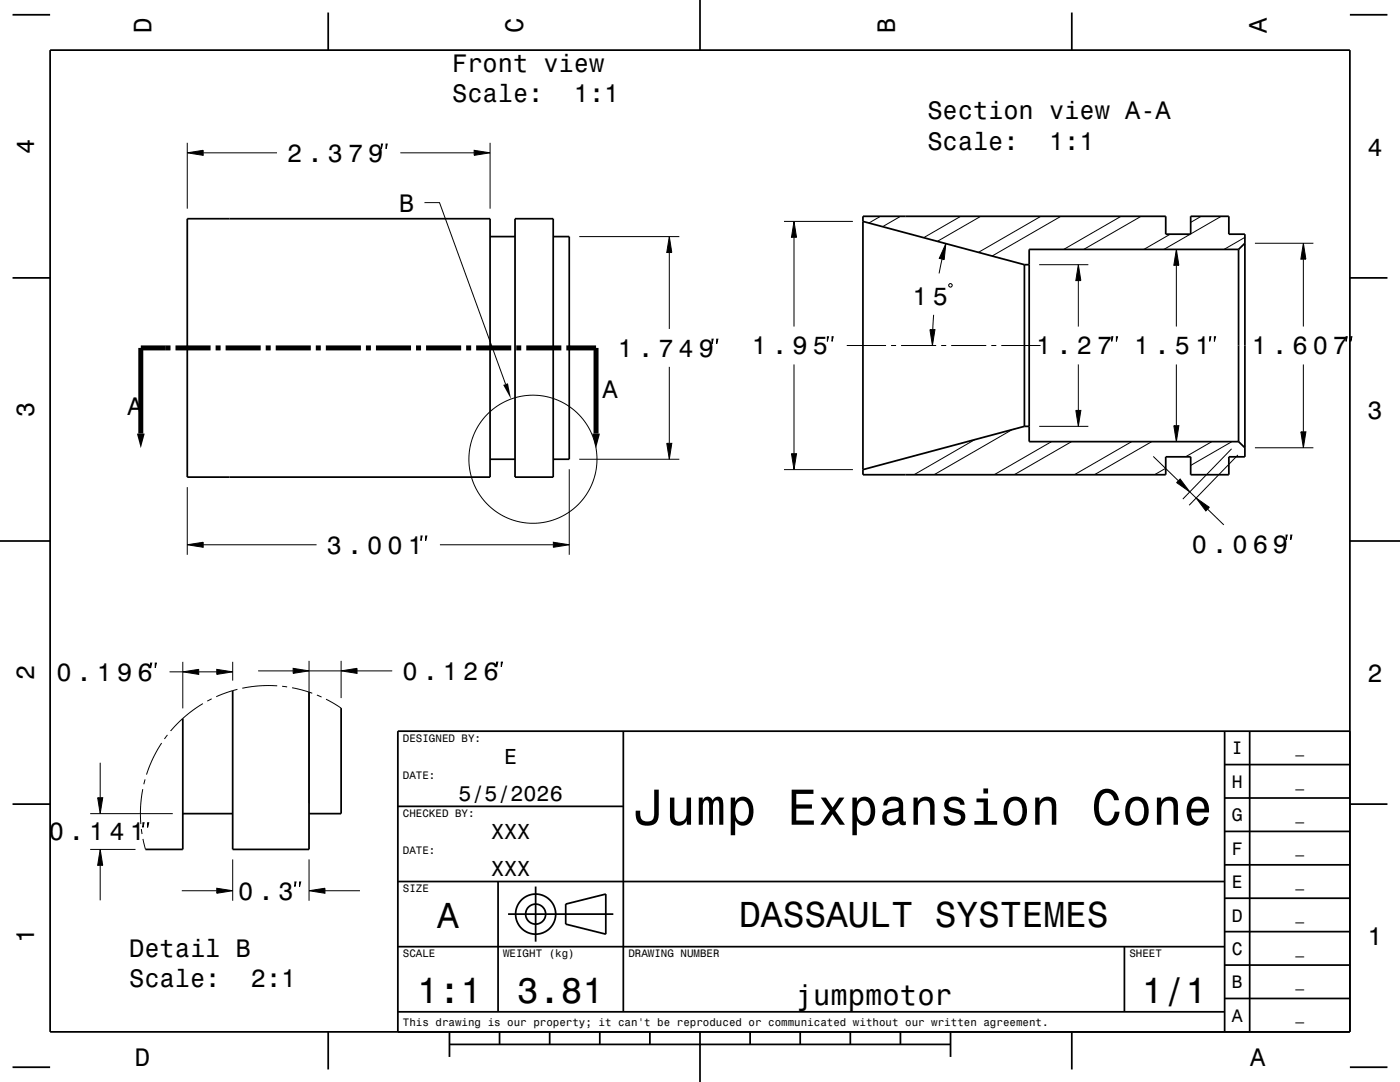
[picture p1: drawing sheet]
<svg xmlns="http://www.w3.org/2000/svg" width="279mm" height="216mm" viewBox="0 0 279 216" stroke-linecap="round" stroke-linejoin="round" font-family="sans-serif">
<g fill="none" stroke="#000" stroke-width=".2">
<path d="M37.4 30.5l3.1-.5v1zM37.4 28.5v13.1M40.5 30.5h14.8M76.1 28.7h.2l-.2 1zM77 28.7h.3l-.3 1zM79.9 30.5h14.7M94.6 30l3.2 .5-3.2 .5zM97.8 28.5v13.1M84.7 40.4h3l13.2 36.2M115.6 47.2h20M133.6 47.2l.5 3.2h-1zM133.6 50.4v15.2"/>
<path d="M156.5 44.2h13.7M158.5 44.2l.5 3.2h-1zM158.5 47.4v17.8M175.7 43.2l-2.3 1.3M179.7 43.2l-3.6 2M188 51.7l-.6 2.9M188.8 48.6l-.4 3.2-.9-.3zM189.3 56.8l.3-.2h.2l.2 .2v.3l-.2 .2h-.2l-.3-.2zM191.7 43.2l-7.4 4.2M195.7 43.2l-8.6 5M207.4 52.8h9.8M207.7 43.2l-12.4 7.2"/>
<path d="M211.7 43.2l-13.7 7.9M215.2 52.8l.5 3.2h-1zM215.2 56v9.2M223.7 43.2l-11.4 6.6M227.7 43.2l-11.4 6.6M233.5 46.7l-5.2 3.1M234.8 49.8l.5 3.1h-1zM234.8 52.9v12.3M237.5 46.7l-5.2 3.1M239.7 43.2l-2.1 1.2M243.7 43.2l-6.1 3.5M248.4 47.4l-4.1 2.4"/>
<path d="M250.4 48.5h11.7M260.1 48.5l.5 3.2h-1zM260.1 51.7v13.5M133.6 73.2v15.3M142.1 67.7h.2l-.2 .9zM143 67.7h.3l-.3 .9zM158.5 72.7v17.8M165.1 67.2h.3l-.3 .9zM166 67.2h.3l-.3 .9zM169 68.9h7.8M177.8 68.9h1M179.8 68.9h7"/>
<path d="M185.6 65.8h1l-.5 3.1zM186.3 62.8l-.1 3M187.8 68.9h1M189.8 68.9h7M197.8 68.9h1M199.8 68.9h7.9M215.2 72.7v9.2M221.9 67.2h.2l-.2 .9zM222.8 67.2h.2l-.2 .9zM234.8 72.7v12.2M241.4 67.2h.3l-.3 .9zM242.4 67.2h.2l-.2 .9z"/>
<path d="M260.1 72.7v13.5M268.6 67.2h.3l-.3 .9zM269.6 67.2h.2l-.2 .9zM37.4 97.2v13.5M113.6 93.6v17.1M115.6 91.6h20M133.1 88.5h1l-.5 3.1zM156.5 93.7h13.7M158 90.5h1l-.5 3.2zM194.5 87.7l-12.1 7M202 85.7l-15.6 9M207.4 85.1h9.8"/>
<path d="M209.9 88.1l-11.5 6.6M213.9 88.1l-11.5 6.6M214.7 81.9h1l-.5 3.2zM225.9 88.1l-11.5 6.6M229.9 88.1l-11.5 6.6M230.2 91.1l5 4.8M232.6 93.4l-2.2 1.3M234.3 84.9h1l-.5 3.2zM235.5 95.6l2 2.5-2.7-1.8zM237.5 98.1l1.2 1.3M238.7 99.4l2.6 1.8-.7 .7zM241.9 88.1l-5.3 3.1"/>
<path d="M245.8 89.6l-9.7 10M245.9 88.1l-8.3 4.8M247.1 90.8l-9.8 10M250.4 89.3h11.7M259.6 86.2h1l-.5 3.1zM37.4 108.7l3.1-.5v1zM40.5 108.7h22.7M84 107h.2l-.2 .9zM84.9 107h.3l-.3 .9zM87.8 108.7h22.6M110.4 108.2l3.2 .5-3.2 .5zM241 101.6l3.2 3.1"/>
<path d="M256.7 106.8h.2l-.2 .9zM257.6 106.8h.2l-.2 .9zM30 132.3h.3l-.3 .9zM31 132.3h.2l-.2 .9zM33.8 134.1h2.7M36.5 134.1l3.2-.5v1zM36.5 132.1v9.3M39.7 134.1h3.6M42.2 139.4l-.8 .5M43.3 133.6l3.1 .5-3.1 .5zM46.4 132.1v3.7M47.4 137.6l-4.2 1.4"/>
<path d="M51.5 133.9h7M55.3 136.8h-3.2l-3.7 .5M56.3 136.9l1 .2M58.3 137.2l4 1.1M58.5 133.4l3.2 .5-3.2 .5zM61.7 131.9v28.5M61.7 133.9h6.4M63.2 138.7l1 .4M65.1 139.5l3 1.8M68.1 133.9l3.2-.5v1zM68.1 131.9v7.4M71.3 133.9h7"/>
<path d="M99.1 132.1h.2l-.2 .9zM100 132.1h.3l-.3 .9zM19.5 159.2h1l-.5 3.2zM20 152.2v7M28.5 157.5l-.4 3.4v3.5M29 155.5l-.3 1M32.3 148.3l-1.8 3-1.3 3.3M33.4 146.6l-.6 .8M40.5 140.4l-3.3 2.3-3.2 3.2M18 169.5h9M18 162.4h16.5M20 169.5l.5 3.2h-1z"/>
<path d="M20 172.7v7M28.2 165.4l.1 1M28.5 164.2h.3l-.3 .9zM28.5 167.4l.5 2.1M29.5 164.2h.2l-.2 .9zM36.3 177.7h7M43.3 177.2l3.1 .5-3.1 .5zM46.4 171.5v8.2M58.8 176h.3l-.3 .9zM59.8 176h.2l-.2 .9zM61.7 177.7l3.2-.5v1zM61.7 171.5v8.2"/>
<path d="M64.9 177.7h6.9"/>
<circle cx="106.4" cy="91.6" r="12.8"/>
</g>
<g fill="none" stroke="#000" stroke-width=".35">
<path d="M2.5 2.9h7.5M10 10h259.4v195.9h-259.4zM65.5 2.5v7.5M139.7 0v10M213.9 2.5v7.5M269.4 2.9h7.5M2.5 55.4h7.5M37.4 43.6h60.4v51.6h-60.4zM97.8 47.2h5M102.8 43.6h7.6v51.6h-7.6zM110.4 47.2h3.2v44.4h-3.2M172.2 44.2l32.2 8.6"/>
<path d="M172.2 43.2h60.4v3.5h5v-3.5h7.6v3.5h3.2v44.5h-3.2v3.5h-7.6v-3.5h-5v3.5h-60.4zM204.4 52.8h1M204.4 52.8v32.3M247.2 49.8h-41.8v38.3h41.8M247.2 49.8v38.3M248.4 48.5l-1.2 1.3M269.4 55.4h7.5M97.8 91.6h5M204.4 85.1h1M204.4 85.1l-32.2 8.6M247.2 88.1l1.2 1.2M0 107.9h10"/>
<path d="M269.4 107.9h10M46.4 137.8v31.7h15.3v-31.4M36.5 143.4v26.1h-7.5M68.1 141.3v21.1h-6.4M124.4 145.9v56M244.4 159.2h25M244.4 152.6h25M244.4 145.9v60M249.4 145.9v60M269.4 145.9h-190v60M2.5 160.5h7.5M36.5 162.4h9.9"/>
<path d="M79.4 175.9h165M79.4 160.9h45M99.4 175.9v26M106.9 176.9v11M244.4 179.2h25M244.4 172.6h25M244.4 165.9h25M269.4 160.5h7.5M79.4 188.9h165M101.4 182.4h21M112.9 180.4l8-2v8l-8-2zM224.4 188.9v13"/>
<path d="M244.4 199.2h25M244.4 192.6h25M244.4 185.9h25M2.5 213h7.5M65.5 205.9v7.5M79.4 201.9h165M89.7 208.4h100M89.7 205.9v5M99.7 205.9v2.5M109.7 205.9v2.5M119.7 205.9v2.5M129.7 205.9v2.5"/>
<path d="M139.7 205.9v10M149.7 205.9v2.5M159.7 205.9v2.5M169.7 205.9v2.5M179.7 205.9v2.5M189.7 205.9v5M213.9 205.9v7.5M269.4 213h7.5"/>
<circle cx="106.9" cy="182.4" r="2"/>
<circle cx="106.9" cy="182.4" r="4"/>
</g>
<g fill="none" stroke="#000" stroke-width="1" stroke-linecap="butt">
<path d="M34 69.4h-5.9v17.1M35 69.4h7M43 69.4h1M45 69.4h7M53 69.4h1M55 69.4h7M63 69.4h1M65 69.4h7M73 69.4h1M75 69.4h7M83 69.4h1M85 69.4h7"/>
<path d="M93 69.4h1M95 69.4h7M103 69.4h1M105 69.4h7M113 69.4h6v17.1"/>
</g>
<g fill="#000">
<path d="M37.4 30.5l3.1-.5v1z" fill-rule="evenodd"/>
<path d="M94.6 30l3.2 .5-3.2 .5z" fill-rule="evenodd"/>
<path d="M133.6 47.2l.5 3.2h-1z" fill-rule="evenodd"/>
<path d="M158.5 44.2l.5 3.2h-1z" fill-rule="evenodd"/>
<path d="M188.8 48.6l-.4 3.2-.9-.3z" fill-rule="evenodd"/>
<path d="M215.2 52.8l.5 3.2h-1z" fill-rule="evenodd"/>
<path d="M234.8 49.8l.5 3.1h-1z" fill-rule="evenodd"/>
<path d="M260.1 48.5l.5 3.2h-1z" fill-rule="evenodd"/>
<path d="M100.4 76.8l1-.3 .6 3.1z" fill-rule="evenodd"/>
<path d="M185.6 65.8h1l-.5 3.1z" fill-rule="evenodd"/>
<path d="M27.3 86.5h1.6l-.8 2.9z" fill-rule="evenodd"/>
<path d="M118.2 86.5h1.5l-.7 2.9z" fill-rule="evenodd"/>
<path d="M133.1 88.5h1l-.5 3.1z" fill-rule="evenodd"/>
<path d="M158 90.5h1l-.5 3.2z" fill-rule="evenodd"/>
<path d="M214.7 81.9h1l-.5 3.2z" fill-rule="evenodd"/>
<path d="M234.3 84.9h1l-.5 3.2z" fill-rule="evenodd"/>
<path d="M235.5 95.6l2 2.5-2.7-1.8z" fill-rule="evenodd"/>
<path d="M259.6 86.2h1l-.5 3.1z" fill-rule="evenodd"/>
<path d="M37.4 108.7l3.1-.5v1z" fill-rule="evenodd"/>
<path d="M110.4 108.2l3.2 .5-3.2 .5z" fill-rule="evenodd"/>
<path d="M238.7 99.4l2.6 1.8-.7 .7z" fill-rule="evenodd"/>
<path d="M36.5 134.1l3.2-.5v1z" fill-rule="evenodd"/>
<path d="M43.3 133.6l3.1 .5-3.1 .5z" fill-rule="evenodd"/>
<path d="M58.5 133.4l3.2 .5-3.2 .5z" fill-rule="evenodd"/>
<path d="M68.1 133.9l3.2-.5v1z" fill-rule="evenodd"/>
<path d="M19.5 159.2h1l-.5 3.2z" fill-rule="evenodd"/>
<path d="M20 169.5l.5 3.2h-1z" fill-rule="evenodd"/>
<path d="M43.3 177.2l3.1 .5-3.1 .5z" fill-rule="evenodd"/>
<path d="M61.7 177.7l3.2-.5v1z" fill-rule="evenodd"/>
</g>
<text font-size="10.1" x="126.7" y="164.6">Jump Expansion Cone</text>
<g font-size="7.2">
<text x="87.2" y="185.2">A</text>
<text x="147.5" y="185">DASSAULT SYSTEMES</text>
<text x="83.2" y="200.2">1:1</text>
<text x="103.2" y="200.2">3.81</text>
<text x="227.9" y="200.2">1/1</text>
</g>
<text font-size="5.8" x="158.8" y="200.5">jumpmotor</text>
<g font-size="5">
<text x="30.2" y="6.5" transform="rotate(-90 30.2 6.5)">D</text>
<text x="104.4" y="6.5" transform="rotate(-90 104.4 6.5)">C</text>
<text x="178.6" y="6.5" transform="rotate(-90 178.6 6.5)">B</text>
<text x="252.8" y="6.5" transform="rotate(-90 252.8 6.5)">A</text>
<text x="90.2" y="14.3">Front view</text>
<text x="90.2" y="20.3">Scale:</text>
<text x="114.5" y="20.3">1:1</text>
<text x="185.1" y="23.8">Section view A-A</text>
<text x="185.1" y="29.8">Scale:</text>
<text x="209.4" y="29.8">1:1</text>
<text x="6.8" y="30.7" transform="rotate(-90 6.8 30.7)">4</text>
<text x="57.3" y="32.2">2 . 3 7 9</text>
<text x="272.9" y="31">4</text>
<text x="79.7" y="42.3">B</text>
<text x="182.1" y="60.8">1 5</text>
<text x="123.3" y="71.2">1 . 7 4 9</text>
<text x="150.1" y="70.7">1 . 9 5</text>
<text x="206.8" y="70.7">1 . 2 7</text>
<text x="226.4" y="70.7">1 . 5 1</text>
<text x="249.8" y="70.7">1 . 6 0 7</text>
<text x="6.8" y="83.2" transform="rotate(-90 6.8 83.2)">3</text>
<text x="25.5" y="82.8">A</text>
<text x="120.2" y="79.4">A</text>
<text x="272.9" y="83.5">3</text>
<text x="65.2" y="110.5">3 . 0 0 1</text>
<text x="237.9" y="110.3">0 . 0 6 9</text>
<text x="6.8" y="135.7" transform="rotate(-90 6.8 135.7)">2</text>
<text x="11.3" y="135.8">0 . 1 9 6</text>
<text x="80.3" y="135.6">0 . 1 2 6</text>
<text x="272.9" y="136">2</text>
<text x="9.7" y="167.7">0 . 1 4 1</text>
<text x="47.5" y="179.5">0 . 3</text>
<text x="6.8" y="188.2" transform="rotate(-90 6.8 188.2)">1</text>
<text x="25.8" y="190.9">Detail B</text>
<text x="272.9" y="188.5">1</text>
<text x="25.8" y="197">Scale:</text>
<text x="50.1" y="197">2:1</text>
<text x="26.9" y="212.7">D</text>
<text x="249.5" y="212.7">A</text>
</g>
<g font-size="4.3">
<text x="100.6" y="152.4">E</text>
<text x="91.5" y="159.9">5/5/2026</text>
<text x="98" y="167.4">XXX</text>
<text x="98" y="174.9">XXX</text>
</g>
<g font-size="3.6">
<text x="245.8" y="150.5">I</text>
<text x="245.8" y="157.2">H</text>
<text x="245.8" y="163.9">G</text>
<text x="245.8" y="170.5">F</text>
<text x="245.8" y="177.2">E</text>
<text x="245.8" y="183.9">D</text>
<text x="245.8" y="190.5">C</text>
<text x="245.8" y="197.2">B</text>
<text x="245.8" y="203.9">A</text>
</g>
<g font-size="2.9">
<text x="258.5" y="150.3">_</text>
<text x="258.5" y="156.9">_</text>
<text x="258.5" y="163.6">_</text>
<text x="258.5" y="170.3">_</text>
<text x="258.5" y="176.9">_</text>
<text x="258.5" y="183.6">_</text>
<text x="258.5" y="190.3">_</text>
<text x="258.5" y="196.9">_</text>
<text x="258.5" y="203.6">_</text>
</g>
<g font-size="2.2">
<text x="80.4" y="148">DESIGNED BY:</text>
<text x="80.4" y="155.5">DATE:</text>
<text x="80.4" y="163">CHECKED BY:</text>
<text x="80.4" y="170.5">DATE:</text>
<text x="80.4" y="178">SIZE</text>
<text x="80.4" y="191">SCALE</text>
<text x="100.4" y="191">WEIGHT (kg)</text>
<text x="125.4" y="191">DRAWING NUMBER</text>
<text x="225.4" y="191">SHEET</text>
<text x="80.4" y="204.7">This drawing is our property; it can't be reproduced or communicated without our written agreement.</text>
</g>
</svg>
